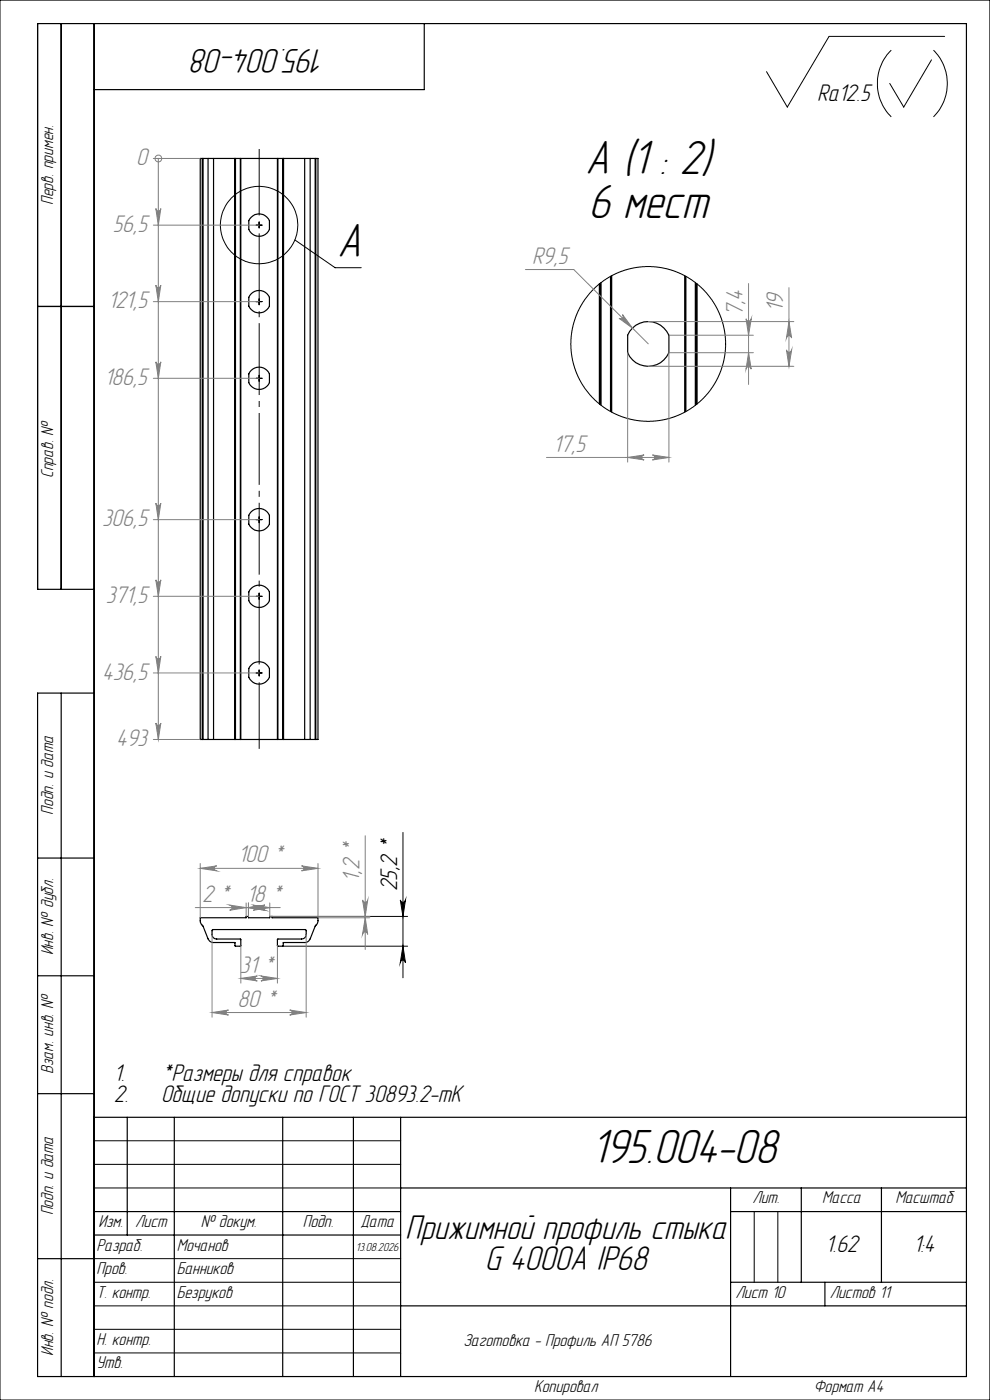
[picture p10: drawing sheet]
<svg xmlns="http://www.w3.org/2000/svg" width="210mm" height="297mm" viewBox="0 0 210 297" stroke-linecap="round" stroke-linejoin="round" font-family="sans-serif">
<g fill="none" stroke="#000" stroke-width=".25">
<path d="M13 5v120M20 5v287M90 5v14h-70M42.9 33.6h.2M42.9 33.6h-.4v123.3h.4M42.9 33.6v123.3M43.1 33.6h1M43.1 33.6v123.3M44.1 33.6h1.2M44.1 33.6v123.3M45.3 33.6h4.5M45.3 33.6v123.3"/>
<path d="M49.8 33.6h.1M49.8 33.6v123.3M49.8 33.6h.2M50 33.6h1M50 33.6v123.3M51 33.6h.1M51 33.6v123.3M51.1 33.6h7.7M51.1 33.6v123.3M58.8 33.6h.1M58.8 33.6v123.3M58.9 33.6v123.3"/>
<path d="M58.9 33.6h1.1M60 33.6h.1M60 33.6v123.3M60.1 33.6h.1M60.1 33.6v123.3M60.1 33.6h4.5M64.6 33.6h1.2M64.6 33.6v123.3M65.8 33.6h1.1M65.8 33.6v123.3M66.9 33.6h.1M66.9 33.6v123.3"/>
<path d="M67 33.6h.5v123.3h-.5M67 33.6v123.3M127.5 59.9v26.1M129.5 58.6v28.7M129.8 58.5v28.9M145.2 58.5v28.9M145.5 58.6v28.7M147.5 59.9v26.1M8 65h12M127.1 60.2v25.5M127.2 60.1v25.7M147.7 60.1v25.7"/>
<path d="M147.8 60.2v25.5M20 125h-12v-120h197v287h-197v-145h12M13 147v145M42.9 156.9h.2M43.1 156.9h1M44.1 156.9h1.2M45.3 156.9h4.5M49.8 156.9h.1M49.8 156.9h.2M50 156.9h1M51 156.9h.1M51.1 156.9h7.7"/>
<path d="M58.8 156.9h.1M58.9 156.9h1.1M60 156.9h.1M60.1 156.9h.1M60.1 156.9h4.5M64.6 156.9h1.2M65.8 156.9h1.1M66.9 156.9h.1M8 182h12M42.5 194.7h9.7v-.3h.5v.3h4.5v-.3h.5v.3h9.8l-.2 1.2-.4 .6-1.1 2.7a1.24 1.24 0 0 1-1.2 .8h-4.5l-.1 .7h-1.2l.1-1.5h5.1a.96 .96 0 0 0 .9-1v-.8l-.1-.2h-19.6l-.2 .2v.8a.96 .96 0 0 0 1 1h5l.1 1.5h-1.2l-.1-.7h-4.5a1.24 1.24 0 0 1-1.2-.8l-1-2.7-.6-.9zM8 207h12M8 232h12"/>
<path d="M20 237h185M27 237v25M37 237v55M60 237v55M75 237v55M85 237v55M20 257h65M85 252h120M155 252v40M155 257h50M170 252v20M187 252v20"/>
<path d="M8 267h12M20 262h65M85 277h120M155 272h50M175 272v5"/>
<circle cx="55" cy="47.7" r="2.39"/>
<circle cx="55" cy="64" r="2.39"/>
<circle cx="137.5" cy="73" r="4.7"/>
<circle cx="55" cy="80.3" r="2.37"/>
<circle cx="55" cy="110.3" r="2.39"/>
<circle cx="55" cy="126.5" r="2.37"/>
<circle cx="55" cy="142.7" r="2.39"/>
</g>
<g fill="none" stroke="#000" stroke-width=".21">
<path d="M0 0h210v297h-210zM189.1 10.7a10 10 0 0 0 0 14.1M197.6 12.7l-5.9 10-3-5M198 10.7a10 10 0 0 1 0 14.1M200.4 7.7h-24.5l-8.9 15-4.4-7.5M54.3 47.8h1.3M55 47.1v1.3M62.5 50.9l8.6 5.9h5.5M54.3 64h1.3M55 63.4v1.2M55 79.6v1.3M54.3 80.3h1.3"/>
<path d="M54.3 110.2h1.3M55 109.6v1.3M54.3 126.5h1.3M55 125.9v1.2M54.3 142.8h1.3M55 142.1v1.3M85.5 176.6v30.8M57.7 194.4h28.8M84.9 190.9a.55 .55 0 0 0 .6 .5 .55 .55 0 0 0 .5-.5l-.5 3.5zM60 200.7h26.5M85.5 200.7l.5 3.5a.55 .55 0 0 0-.5-.5 .55 .55 0 0 0-.6 .5zM20 242h65"/>
<path d="M20 247h65M20 252h65M160 257v15M165 257v15M20 267h65M20 272h65M20 277h65M20 282h65M20 287h65"/>
<circle cx="55" cy="47.7" r="8.2"/>
<circle cx="137.5" cy="73" r="16.4"/>
</g>
<g fill="none" stroke="#808080" stroke-width=".21">
<path d="M32.5 33.6h9.9M33.6 33.6h.1M33.6 33.6v123.3M32.5 47.8h22.5M33.1 44.2a.53 .53 0 0 0 .5 .6 .53 .53 0 0 0 .5-.6l-.5 3.6zM111.4 57.2h10.3l15.8 15.8M32.5 64h22.5M33.1 60.5a.53 .53 0 0 0 .5 .5 .53 .53 0 0 0 .5-.5l-.5 3.5zM33.1 76.8a.53 .53 0 0 0 .5 .5 .53 .53 0 0 0 .5-.5l-.5 3.5zM132 66.7l2.2 2.9-2.9-2.1a.54 .54 0 0 0 .7 0 .54 .54 0 0 0 0-.8zM133.1 74.8v23.2M137.5 77.7h30.9"/>
<path d="M137.5 68.2h30.9M141.9 71.1h17.9M158.3 67.6a.55 .55 0 0 0 .5 .5 .55 .55 0 0 0 .5-.5l-.5 3.5zM158.8 74.8l.5 3.5a.55 .55 0 0 0-.5-.5 .55 .55 0 0 0-.5 .5zM158.8 60.1v21.5M159.8 74.8h-17.9v23.2M166.8 74.2a.55 .55 0 0 0 .6 .5 .55 .55 0 0 0 .5-.5l-.5 3.5zM167.4 68.2l.5 3.5a.55 .55 0 0 0-.5-.5 .55 .55 0 0 0-.6 .5zM167.4 61v16.7M32.5 80.3h22.5M115.9 97h26M133.1 97l3.5-.5a.53 .53 0 0 0-.5 .5 .53 .53 0 0 0 .5 .6z"/>
<path d="M138.4 96.5l3.5 .5-3.5 .6a.53 .53 0 0 0 .5-.6 .53 .53 0 0 0-.5-.5zM32.5 110.2h22.5M33.1 106.7a.53 .53 0 0 0 .5 .5 .53 .53 0 0 0 .5-.5l-.5 3.5zM32.5 126.5h22.5M33.1 123a.53 .53 0 0 0 .5 .5 .53 .53 0 0 0 .5-.5l-.5 3.5zM33.1 139.2a.53 .53 0 0 0 .5 .6 .53 .53 0 0 0 .5-.6l-.5 3.6zM32.5 142.8h22.5M32.5 156.9h9.9M33.1 153.4a.53 .53 0 0 0 .5 .5 .53 .53 0 0 0 .5-.5l-.5 3.5zM77.5 177.3v24.1M41.4 192.5h18M42.5 184.2l3.5-.5a.53 .53 0 0 0-.5 .5 .53 .53 0 0 0 .5 .5z"/>
<path d="M42.5 183.2v11.5M42.5 184.2h25M45 198.2v17.6M48.7 192l3.5 .5-3.5 .6a.55 .55 0 0 0 .5-.5 .55 .55 0 0 0-.5-.6zM52.2 191.6v2.8M52.7 192.5l3.5-.5a.55 .55 0 0 0-.5 .6 .55 .55 0 0 0 .5 .5zM52.7 191.6v2.8M53.7 192l3.5 .5-3.5 .6a.55 .55 0 0 0 .5-.5 .55 .55 0 0 0-.5-.6zM57.2 191.6v2.8h21.3M64 183.7l3.5 .5-3.5 .5a.53 .53 0 0 0 .5-.5 .53 .53 0 0 0-.5-.5zM64.9 198.2v17.6M67.5 183.2v11.5"/>
<path d="M67.5 194.7h11M76.9 190.9a.55 .55 0 0 0 .6 .5 .55 .55 0 0 0 .5-.5l-.5 3.5zM77.5 194.7l.5 3.5a.55 .55 0 0 0-.5-.5 .55 .55 0 0 0-.6 .5zM45 214.8l3.5-.5a.53 .53 0 0 0-.6 .5 .53 .53 0 0 0 .6 .5zM45 214.8h19.9M51.1 207.6l3.5-.6a.53 .53 0 0 0-.5 .6 .53 .53 0 0 0 .5 .5zM51.1 200.6v8M51.1 207.6h7.7M55.4 207l3.4 .6-3.4 .5a.53 .53 0 0 0 .5-.5 .53 .53 0 0 0-.5-.6zM58.8 200.6v8M61.5 214.3l3.4 .5-3.4 .5a.53 .53 0 0 0 .5-.5 .53 .53 0 0 0-.5-.5z"/>
<circle cx="33.6" cy="33.6" r=".73"/>
</g>
<path d="M55 158.9v-127.3" fill="none" stroke="#000" stroke-width=".21" stroke-dasharray="15.2 1.3 1.3 1.3" stroke-dashoffset="1.1" stroke-linecap="butt"/>
<path d="M85.5 200.7l.5 3.5a.55 .55 0 0 0-.5-.5 .55 .55 0 0 0-.6 .5zM84.9 190.9a.55 .55 0 0 0 .6 .5 .55 .55 0 0 0 .5-.5l-.5 3.5z" fill="#000"/>
<g fill="#808080">
<path d="M52.7 192.5l3.5-.5a.55 .55 0 0 0-.5 .6 .55 .55 0 0 0 .5 .5zM48.7 192l3.5 .5-3.5 .6a.55 .55 0 0 0 .5-.5 .55 .55 0 0 0-.5-.6z"/>
<path d="M42.5 184.2l3.5-.5a.53 .53 0 0 0-.5 .5 .53 .53 0 0 0 .5 .5zM64 183.7l3.5 .5-3.5 .5a.53 .53 0 0 0 .5-.5 .53 .53 0 0 0-.5-.5zM51.1 207.6l3.5-.6a.53 .53 0 0 0-.5 .6 .53 .53 0 0 0 .5 .5zM55.4 207l3.4 .6-3.4 .5a.53 .53 0 0 0 .5-.5 .53 .53 0 0 0-.5-.6zM52.7 192.5l3.5-.5a.55 .55 0 0 0-.5 .6 .55 .55 0 0 0 .5 .5zM53.7 192l3.5 .5-3.5 .6a.55 .55 0 0 0 .5-.5 .55 .55 0 0 0-.5-.6zM132 66.7a.54 .54 0 0 1 0 .8 .54 .54 0 0 1-.7 0l2.9 2.1z"/>
<path d="M133.1 97l3.5-.5a.53 .53 0 0 0-.5 .5 .53 .53 0 0 0 .5 .6zM138.4 96.5l3.5 .5-3.5 .6a.53 .53 0 0 0 .5-.6 .53 .53 0 0 0-.5-.5z"/>
<path d="M77.5 194.7l.5 3.5a.55 .55 0 0 0-.5-.5 .55 .55 0 0 0-.6 .5zM76.9 190.9a.55 .55 0 0 0 .6 .5 .55 .55 0 0 0 .5-.5l-.5 3.5z"/>
<path d="M158.8 74.8l.5 3.5a.55 .55 0 0 0-.5-.5 .55 .55 0 0 0-.5 .5zM158.3 67.6a.55 .55 0 0 0 .5 .5 .55 .55 0 0 0 .5-.5l-.5 3.5z"/>
<path d="M166.8 74.2a.55 .55 0 0 0 .6 .5 .55 .55 0 0 0 .5-.5l-.5 3.5zM167.4 68.2l.5 3.5a.55 .55 0 0 0-.5-.5 .55 .55 0 0 0-.6 .5z"/>
<path d="M45 214.8l3.5-.5a.53 .53 0 0 0-.6 .5 .53 .53 0 0 0 .6 .5zM61.5 214.3l3.4 .5-3.4 .5a.53 .53 0 0 0 .5-.5 .53 .53 0 0 0-.5-.5z"/>
<path d="M33.1 44.2a.53 .53 0 0 0 .5 .6 .53 .53 0 0 0 .5-.6l-.5 3.6zM33.1 60.5a.53 .53 0 0 0 .5 .5 .53 .53 0 0 0 .5-.5l-.5 3.5zM33.1 76.8a.53 .53 0 0 0 .5 .5 .53 .53 0 0 0 .5-.5l-.5 3.5zM33.1 106.7a.53 .53 0 0 0 .5 .5 .53 .53 0 0 0 .5-.5l-.5 3.5zM33.1 123a.53 .53 0 0 0 .5 .5 .53 .53 0 0 0 .5-.5l-.5 3.5zM33.1 139.2a.53 .53 0 0 0 .5 .6 .53 .53 0 0 0 .5-.6l-.5 3.6zM33.1 153.4a.53 .53 0 0 0 .5 .5 .53 .53 0 0 0 .5-.5l-.5 3.5z"/>
</g>
<g font-size="10.5">
<text x="124.2" y="37">А (1 : 2)</text>
<text x="124.8" y="46.2">6 мест</text>
<text x="71.6" y="54.4">А</text>
<text x="125.4" y="246.7">195.004-08</text>
</g>
<g font-size="7.5">
<text x="69" y="10.5" transform="rotate(-180 69 10.5)">195.004-08</text>
<text x="86" y="262.8">Прижимной профиль стыка</text>
<text x="102.8" y="269.4">G 4000А IP68</text>
</g>
<g font-size="5.3">
<text x="173.3" y="21.5">Ra12.5</text>
<text x="84.2" y="189.1" transform="rotate(-90 84.2 189.1)">25,2 *</text>
<text x="24.2" y="233.9">2.</text>
<text x="24.2" y="229.2">1.</text>
<text x="34.2" y="233.9">Общие допуски по ГОСТ 30893.2-mK</text>
<text x="34.2" y="229.2">*Размеры для справок</text>
<text x="175.1" y="265.6">1.62</text>
<text x="193.8" y="265.6">1:4</text>
</g>
<g font-size="5.3" fill="#808080">
<text x="28.9" y="35">0</text>
<text x="23.9" y="49.2">56,5</text>
<text x="112.9" y="55.9">R9,5</text>
<text x="22.9" y="65.4">121,5</text>
<text x="157.6" y="67" transform="rotate(-90 157.6 67)">7,4</text>
<text x="166.2" y="66.1" transform="rotate(-90 166.2 66.1)">19</text>
<text x="22.2" y="81.7">186,5</text>
<text x="117.4" y="95.8">17,5</text>
<text x="21.7" y="111.7">306,5</text>
<text x="22.4" y="127.9">371,5</text>
<text x="21.7" y="144.2">436,5</text>
<text x="24.7" y="158.3">493</text>
<text x="50.5" y="183">100 *</text>
<text x="42.8" y="191.3">2 * 18 *</text>
<text x="76.2" y="187.1" transform="rotate(-90 76.2 187.1)">1,2 *</text>
<text x="50.9" y="206.3">31 *</text>
<text x="50.4" y="213.6">80 *</text>
</g>
<g font-size="3.8">
<text x="11.2" y="43.5" transform="rotate(-90 11.2 43.5)">Перв. примен.</text>
<text x="11.3" y="101.4" transform="rotate(-90 11.3 101.4)">Справ. №</text>
<text x="11.2" y="172.8" transform="rotate(-90 11.2 172.8)">Подп. и дата</text>
<text x="11.3" y="202.7" transform="rotate(-90 11.3 202.7)">Инв. № дубл.</text>
<text x="11.2" y="227.8" transform="rotate(-90 11.2 227.8)">Взам. инв. №</text>
<text x="11.2" y="257.8" transform="rotate(-90 11.2 257.8)">Подп. и дата</text>
<text x="159.6" y="255.2">Лит.</text>
<text x="174.4" y="255.2">Масса</text>
<text x="189.9" y="255.2">Масштаб</text>
<text x="20.9" y="260.3">Изм.</text>
<text x="28.7" y="260.3">Лист</text>
<text x="42.6" y="260.3">№ докум.</text>
<text x="64.2" y="260.3">Подп.</text>
<text x="76.5" y="260.3">Дата</text>
<text x="20.5" y="265.3">Разраб.</text>
<text x="37.5" y="265.4">Мочанов</text>
<text x="20.5" y="275.3">Т. контр.</text>
<text x="20.5" y="270.2">Пров.</text>
<text x="37.5" y="270.4">Банников</text>
<text x="37.5" y="275.4">Безруков</text>
<text x="156" y="275.3">Лист 10</text>
<text x="176" y="275.3">Листов 11</text>
<text x="11.3" y="287.7" transform="rotate(-90 11.3 287.7)">Инв. № подл.</text>
<text x="20.5" y="285.2">Н. контр.</text>
<text x="98.3" y="285.5">Заготовка - Профиль АП 5786</text>
<text x="20.5" y="290.2">Утв.</text>
<text x="113.3" y="295.3">Копировал</text>
<text x="172.6" y="295.3">Формат А4</text>
</g>
<text font-size="2.6" x="75.5" y="265.4">13.08.2026</text>
</svg>
